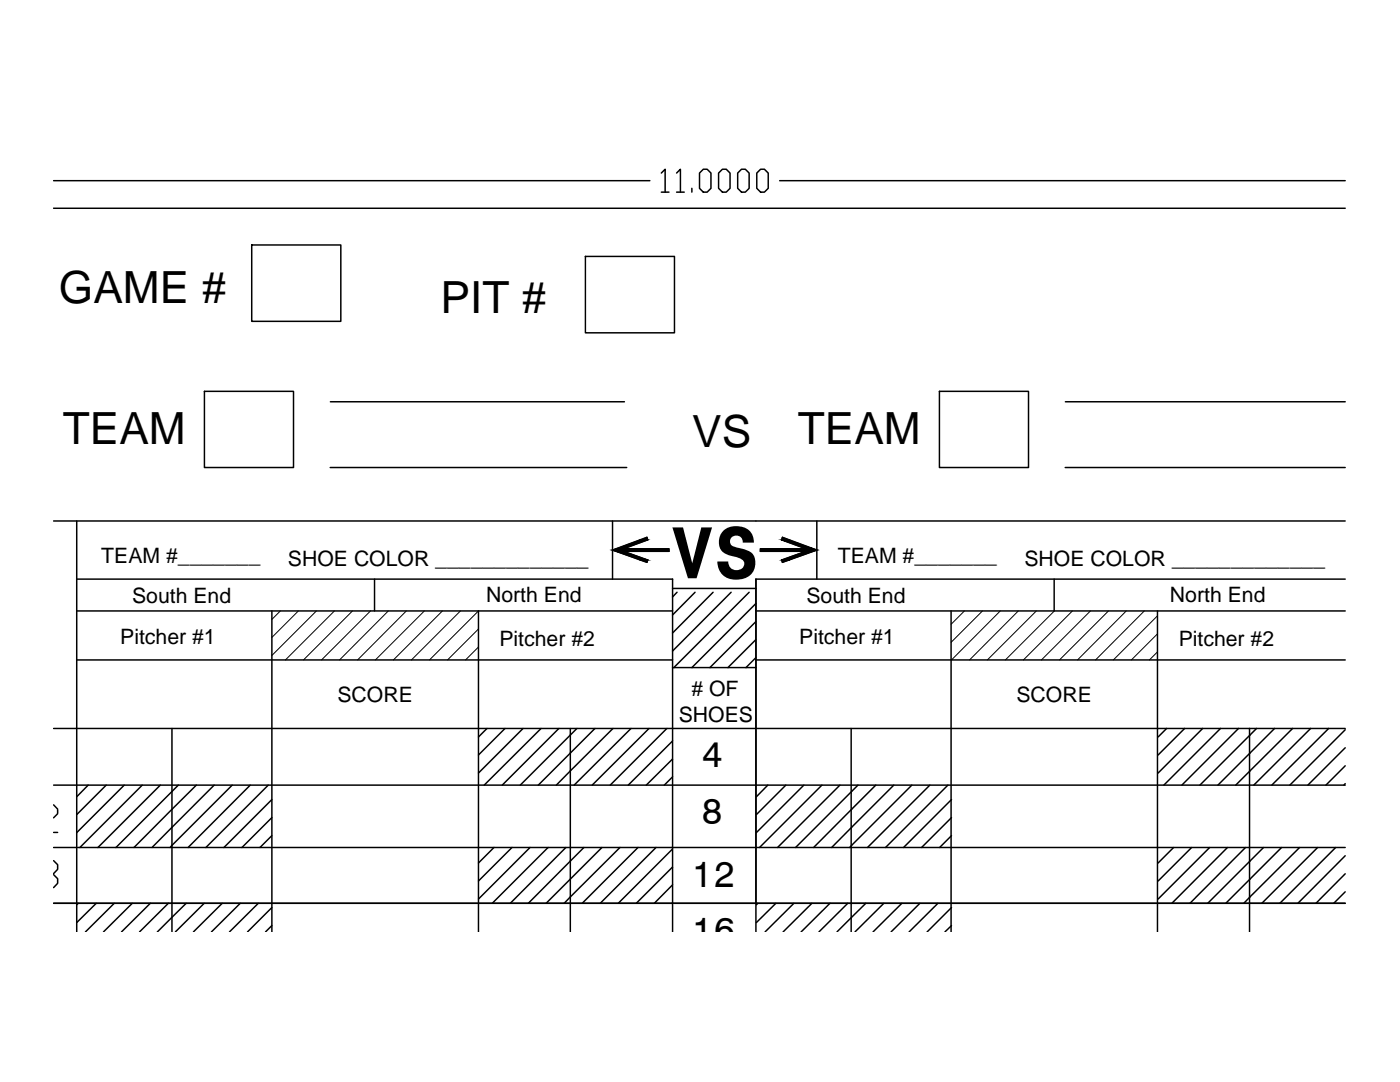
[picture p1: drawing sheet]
<svg xmlns="http://www.w3.org/2000/svg" width="279mm" height="216mm" viewBox="0 0 279 216" stroke-linecap="round" stroke-linejoin="round" font-family="sans-serif">
<!-- layer: AM_0 -->
<g fill="none" stroke="#000" stroke-width=".3">
<path d="M10.7 36.1h119M132 34.5l.7-.7v4.5M132 38.3h1.5M135 34.5l.8-.7v4.5M135 38.3h1.6M138.1 37.6v.7M139.6 34.5l.8-.7h.7l.8 .7v3.1l-.8 .7h-.7l-.8-.7zM143.4 34.5l.8-.7h.7l.8 .7v3.1l-.8 .7h-.7l-.8-.7zM147.2 34.5l.8-.7h.7l.8 .7v3.1l-.8 .7h-.7l-.8-.7zM151 34.5l.8-.7h.8l.7 .7v3.1l-.7 .7h-.8l-.8-.7zM155.6 36.1h112.9M10.7 41.6h257.8"/>
<path d="M50.2 48.9h17.8v15.2h-17.8zM116.8 51.2h17.8v15.2h-17.8zM40.8 78.1h17.8v15.2h-17.8zM187.5 78.1h17.8v15.2h-17.8zM65.9 93.3h59.2M65.9 80.2h58.7M212.6 93.3h55.9M212.6 80.2h55.9M10.7 104h257.8M15.3 115.6h118.9v70.4M15.3 104v82M74.7 115.6v6.3"/>
<path d="M122.2 109.8l6.9-2.6 .2 .5-4.9 1.8h9.1v.5h-9.1l4.9 1.7-.2 .5zM122.2 104v11.6M134.2 117.4h16.7M135.1 118.2l-.9 .9M138.7 118.2l-4.5 4.5M142.3 118.2l-8.1 8.1M145.9 118.2l-11.7 11.7M149.5 118.2l-15 15M151.8 109.5h9.1l-4.9-1.8 .2-.5 6.8 2.6-6.8 2.4-.2-.5 4.8-1.7h-9zM163 104v11.6M210.4 115.6v6.3M268.5 115.6h-117.6v70.4"/>
<path d="M15.3 121.9h118.9M15.3 131.7h118.9M54.3 121.9v64.1M95.5 121.9v64.1M134.2 133.2h16.7M150.9 121.9h117.6M150.9 131.7h117.6M150.9 120.4l-12.8 12.8M150.9 124l-9.2 9.2M150.9 127.6l-5.6 5.6M150.9 131.2l-2 2M189.8 121.9v64.1"/>
<path d="M231 121.9v64.1M10.7 156.7h257.8M10.7 145.4h140.2M17.6 156.7l-2.3 2.3M21.2 156.7l-5.9 5.8M24.8 156.7l-9.5 9.4M28.4 156.7l-12.5 12.4M32 156.7l-12.5 12.4M34.3 145.4v40.6M35.6 156.7l-12.5 12.4M39.2 156.7l-12.5 12.4M42.7 156.7l-12.4 12.4"/>
<path d="M46.3 156.7l-12.4 12.4M49.9 156.7l-12.4 12.4M53.5 156.7l-12.4 12.4M54.3 159.5l-9.6 9.6M97.2 145.4l-1.7 1.7M100.8 145.4l-5.3 5.3M104.4 145.4l-8.9 8.8M108 145.4l-11.4 11.3M111.5 145.4l-11.3 11.3M113.8 145.4v40.6M115.1 145.4l-11.3 11.3M118.7 145.4l-11.3 11.3"/>
<path d="M122.3 145.4l-11.3 11.3M125.9 145.4l-11.3 11.3M129.5 145.4l-11.3 11.3M133.1 145.4l-11.3 11.3M134.2 147.9l-8.8 8.8M134.2 151.5l-5.2 5.2M134.2 155l-1.6 1.7M150.9 145.4h117.6M153.2 156.7l-2.3 2.3M156.8 156.7l-5.9 5.8M160.4 156.7l-9.5 9.4M164 156.7l-12.4 12.4"/>
<path d="M167.6 156.7l-12.4 12.4M169.9 145.4v40.6M171.2 156.7l-12.4 12.4M174.8 156.7l-12.4 12.4M178.4 156.7l-12.4 12.4M182 156.7l-12.4 12.4M185.6 156.7l-12.5 12.4M189.2 156.7l-12.5 12.4M189.9 159.5l-9.6 9.6M232.8 145.4l-1.7 1.7M236.4 145.4l-5.3 5.3M240 145.4l-8.9 8.8"/>
<path d="M243.6 145.4l-11.3 11.3M247.2 145.4l-11.3 11.3M249.4 145.4v40.6M250.8 145.4l-11.3 11.3M254.4 145.4l-11.3 11.3M258 145.4l-11.4 11.3M261.6 145.4l-11.4 11.3M265.2 145.4l-11.4 11.3M268.5 145.6l-11.1 11.1M268.5 149.2l-7.5 7.5M268.5 152.8l-3.9 3.9M268.5 156.4l-.3 .3"/>
<path d="M10.7 160.6l.8 .8v1l-.8 .8M10.7 171.7l.8 .8v1l-.8 .8M10.7 174.5l.8 .8v1l-.8 .8M10.7 169.1h257.8M10.7 166.1h.8M54.3 163.1l-6 6M54.3 166.7l-2.4 2.4M98.6 169.1l-3.1 3.1M102.2 169.1l-6.7 6.7M105.8 169.1l-10.3 10.3M109.4 169.1l-11.2 11.1M112.9 169.1l-11.1 11.1"/>
<path d="M116.5 169.1l-11.1 11.1M120.1 169.1l-11.1 11.1M123.7 169.1l-11.1 11.1M127.3 169.1l-11.1 11.1M130.9 169.1l-11.1 11.1M134.2 169.4l-10.8 10.8M134.2 173l-7.2 7.2M134.2 176.6l-3.6 3.6M189.9 163.1l-6 6M189.9 166.7l-2.4 2.4M234.2 169.1l-3.1 3.1M237.8 169.1l-6.7 6.7"/>
<path d="M241.4 169.1l-10.3 10.3M245 169.1l-11.1 11.1M248.6 169.1l-11.1 11.1M252.2 169.1l-11.2 11.1M255.8 169.1l-11.2 11.1M259.4 169.1l-11.2 11.1M263 169.1l-11.2 11.1M266.6 169.1l-11.2 11.1M268.5 170.8l-9.5 9.4M268.5 174.4l-5.9 5.8M268.5 178l-2.3 2.2M10.7 180.2h257.8"/>
<path d="M15.6 180.2l-.3 .3M19.2 180.2l-3.9 3.9M22.8 180.2l-5.8 5.8M26.4 180.2l-5.8 5.8M30 180.2l-5.8 5.8M33.6 180.2l-5.8 5.8M37.2 180.2l-5.8 5.8M40.8 180.2l-5.8 5.8M44.4 180.2l-5.8 5.8M47.9 180.2l-5.7 5.8M51.5 180.2l-5.7 5.8M54.3 181.1l-4.9 4.9"/>
<path d="M54.3 184.7l-1.3 1.3M134.2 180.2h-.1M151.2 180.2l-.3 .3M154.8 180.2l-3.9 3.9M158.4 180.2l-5.7 5.8M162 180.2l-5.7 5.8M165.6 180.2l-5.7 5.8M169.2 180.2l-5.8 5.8M172.8 180.2l-5.8 5.8M176.4 180.2l-5.8 5.8M180 180.2l-5.8 5.8M183.6 180.2l-5.8 5.8"/>
<path d="M187.2 180.2l-5.8 5.8M189.9 181.1l-4.9 4.9M189.9 184.7l-1.3 1.3"/>
</g>
<g fill="#000" stroke="#000" stroke-width=".2">
<path d="M123 110h1.4l4.9 1.7zM127.8 107.7l1.3-.5 .2 .5zM156.2 107.2l1.3 .5h-1.5zM157.5 111.7l3.3-1.7h1.5z"/>
<path d="M122.2 109.8h11.3l-10.5-.3zM123 109.5h10.5v.3z"/>
<path d="M123 109.5h1.4l3.4-1.8zM124.4 109.5l3.4-1.8h1.5z"/>
<path d="M122.2 109.8l.8 .2h10.5zM122.2 109.8h11.3v.2z"/>
<path d="M123 110l4.8 1.7h1.5zM127.8 111.7h1.5l-.2 .5z"/>
<path d="M151.8 109.5v.3h11.2zM151.8 109.5h10.5l.7 .3z"/>
<path d="M151.8 109.8v.2h10.5zM151.8 109.8h11.2l-.7 .2z"/>
<path d="M156 111.7h1.5l3.3-1.7zM156 111.7h1.5l-1.3 .5z"/>
<path d="M156 107.7l4.9 1.8h1.4zM156 107.7h1.5l4.8 1.8z"/>
</g>
<!-- layer: AM_8 -->
<g fill="none" stroke="#000" stroke-width=".2">
<path d="M56 121.9l-1.7 1.7M59.5 121.9l-5.2 5.3M63.1 121.9l-8.8 8.9M66.7 121.9l-9.7 9.8M70.3 121.9l-9.7 9.8M73.9 121.9l-9.7 9.8M77.5 121.9l-9.7 9.8M81.1 121.9l-9.7 9.8M84.7 121.9l-9.8 9.8M88.3 121.9l-9.8 9.8M91.9 121.9l-9.8 9.8M95.5 121.9l-9.8 9.8"/>
<path d="M95.5 125.5l-6.2 6.2M95.5 129.1l-2.6 2.6M192.5 121.9l-2.7 2.7M196.1 121.9l-6.3 6.3M199.6 121.9l-9.7 9.8M203.2 121.9l-9.7 9.8M206.8 121.9l-9.8 9.8M210.4 121.9l-9.8 9.8M214 121.9l-9.8 9.8M217.6 121.9l-9.8 9.8M221.2 121.9l-9.8 9.8M224.8 121.9l-9.8 9.8"/>
<path d="M228.4 121.9l-9.8 9.8M231 122.9l-8.8 8.8M231 126.5l-5.2 5.2M231 130.1l-1.6 1.6"/>
</g>
<text font-size="14.6" x="133.8" y="115.4">VS</text>
<g font-size="8.8">
<text x="11.8" y="60.5">GAME #</text>
<text x="87.9" y="62.6">PIT #</text>
<text x="12.5" y="88.5">TEAM</text>
<text x="138.2" y="89.1">VS</text>
<text x="159.2" y="88.5">TEAM</text>
</g>
<g font-size="7.3">
<text x="140" y="153.1">4</text>
<text x="139.9" y="164.4">8</text>
<text x="138" y="177">12</text>
<text x="138" y="188.1">16</text>
</g>
<g font-size="4.2">
<text x="20.2" y="112.3">TEAM #_______</text>
<text x="57.5" y="112.8">SHOE COLOR _____________</text>
<text x="167.2" y="112.3">TEAM #_______</text>
<text x="204.5" y="112.8">SHOE COLOR _____________</text>
<text x="26.4" y="120.3">South End</text>
<text x="97" y="120">North End</text>
<text x="160.9" y="120.3">South End</text>
<text x="233.5" y="120">North End</text>
<text x="24" y="128.6">Pitcher #1</text>
<text x="99.7" y="128.9">Pitcher #2</text>
<text x="159.5" y="128.6">Pitcher #1</text>
<text x="235.2" y="128.9">Pitcher #2</text>
<text x="67.3" y="140.1">SCORE</text>
<text x="138" y="139"># OF</text>
<text x="202.8" y="140.1">SCORE</text>
<text x="135.5" y="144.1">SHOES</text>
</g>
</svg>
